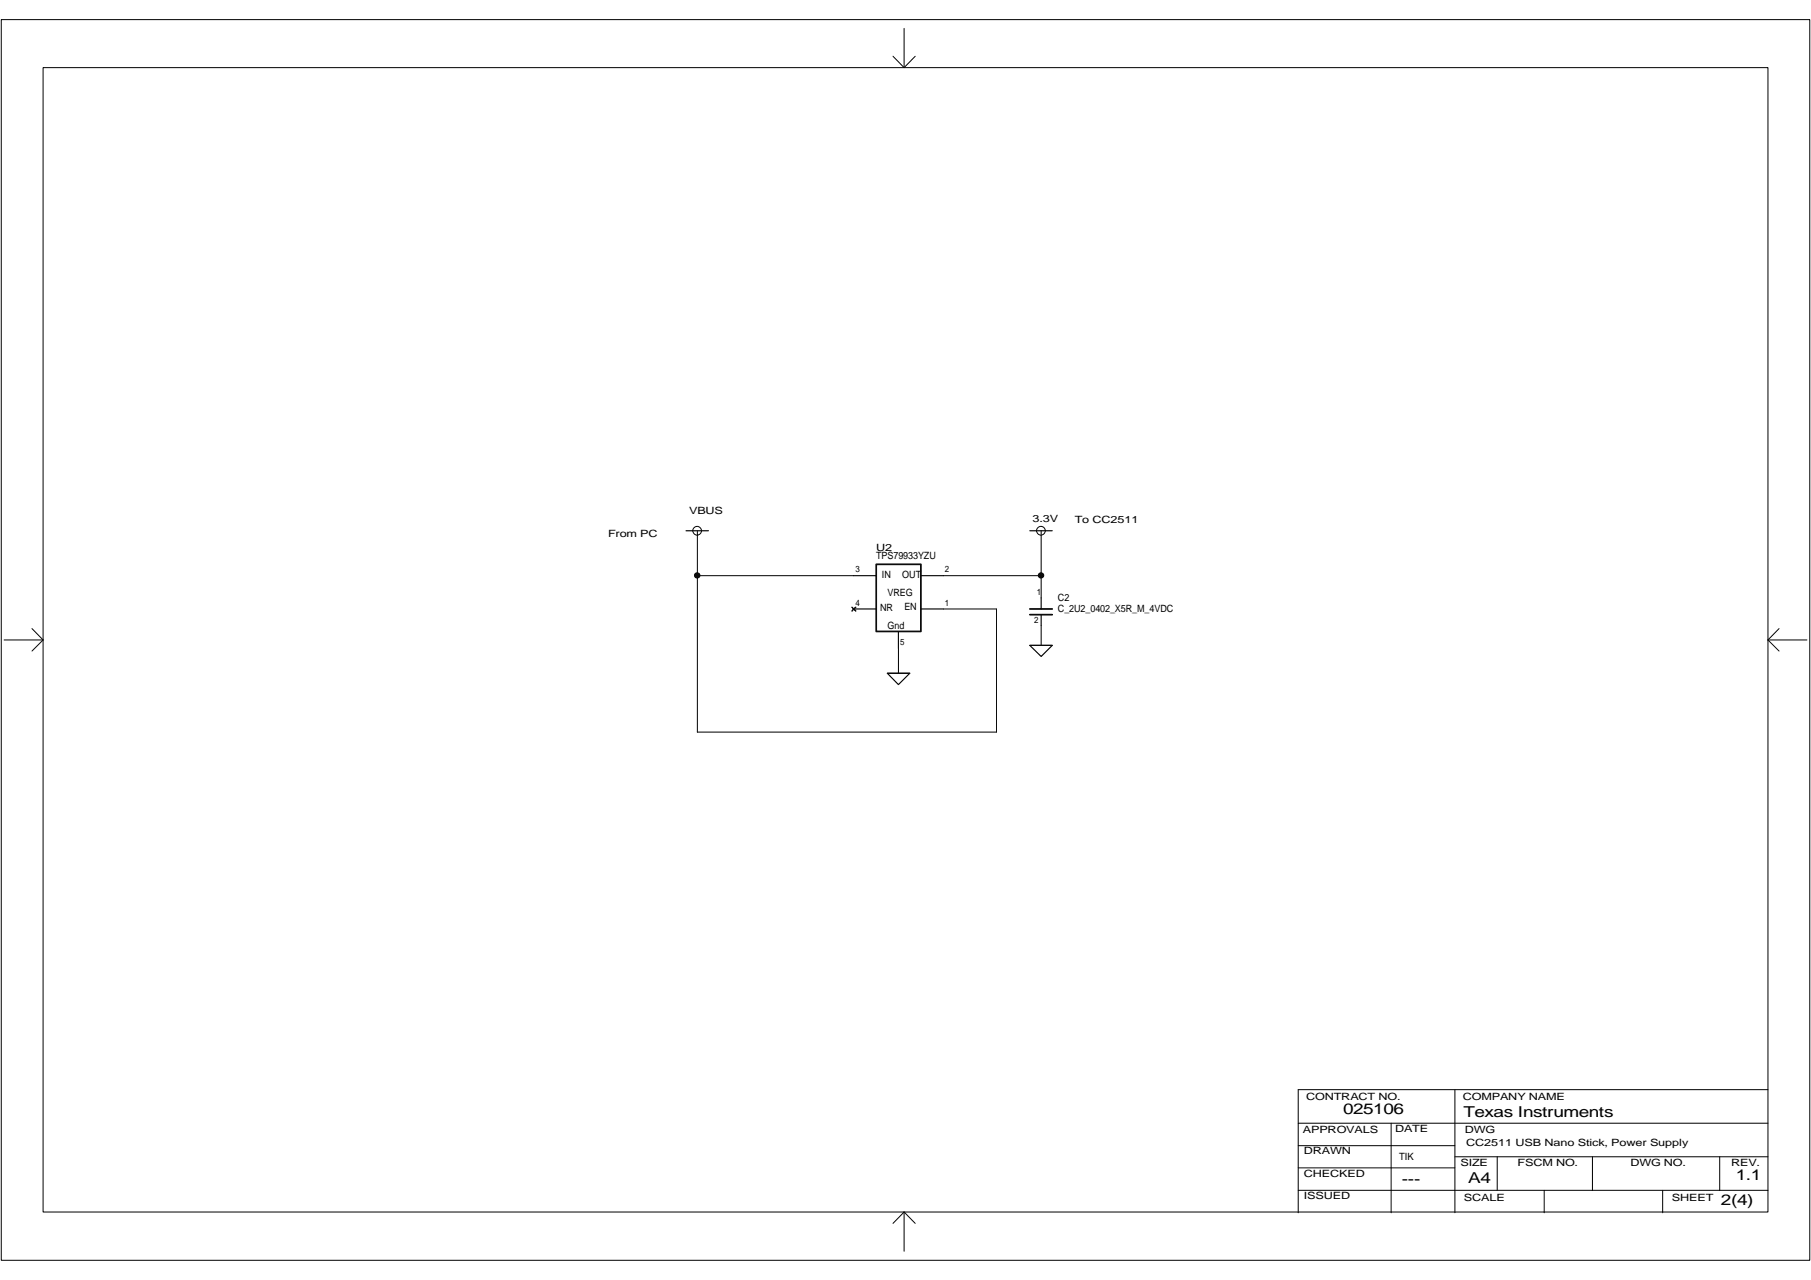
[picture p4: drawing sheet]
<svg xmlns="http://www.w3.org/2000/svg" width="297mm" height="210mm" viewBox="0 0 297 210" stroke-linecap="round" stroke-linejoin="round" font-family="sans-serif">
<g fill="none" stroke="#000" stroke-width=".16">
<path d="M.2 3.2h296.6v203.5h-296.6zM7.1 11.1h282.9v187.7h-282.9zM146.5 9.2l1.8 1.9M148.3 4.7v6.4M150.1 9.2l-1.8 1.9M114.4 87v33.1h49v-20.2h-8.7M114.4 94.4h25.6M139.7 99.6l.3 .3 .4-.3-.4 .3 .4 .3-.4-.3-.3 .3 .3-.3zM154.7 94.4h16.1M170.8 87v11M.7 104.9h6.4M5.2 103.1l1.9 1.8"/>
<path d="M7.1 104.9l-1.9 1.9M147.4 106.3v4.1M170.8 102.6v3.2M290 104.9l1.8 1.9M290 104.9h6.4M291.8 103.1l-1.8 1.8M238.6 178.7v20.2M290 178.7h-77.1v20.2M148.3 198.8v6.4M148.3 198.8l-1.8 1.8M148.3 198.8l1.8 1.8M212.9 191.5h25.7"/>
<path d="M212.9 187.9h25.7M212.9 195.2h77.1M212.9 184.2h77.1M228.2 184.2v14.7M238.6 189.7h51.4M245.6 189.7v5.5M253.3 195.2v3.7M261.2 189.7v5.5M272.7 195.2v3.7M282.1 189.7v5.5"/>
<circle cx="114.3" cy="87" r=".72"/>
<circle cx="114.4" cy="94.4" r=".44"/>
<circle cx="170.7" cy="87" r=".72"/>
<circle cx="170.8" cy="94.4" r=".44"/>
</g>
<g fill="#000">
<circle cx="114.4" cy="94.4" r=".44"/>
<circle cx="170.8" cy="94.4" r=".44"/>
</g>
<g fill="none" stroke="#000" stroke-width=".19">
<path d="M112.5 87h3.7M140 99.9h3.7M140 94.4h3.7M151 99.9h3.7M151 94.4h3.7M168.9 87h3.7M170.8 98v1.9M145.5 110.4h3.7l-1.8 1.9zM145.5 110.4h3.7M147.4 103.5v2.8M168.9 105.8h3.7l-1.8 1.9zM168.9 105.8h3.7"/>
<path d="M170.8 100.8v1.8"/>
</g>
<path d="M143.7 92.5h7.3v11h-7.3zM168.9 99.9h3.7M168.9 100.8h3.7" fill="none" stroke="#000" stroke-width=".28"/>
<g font-size="2.5">
<text x="220.3" y="182.8">025106</text>
<text x="240" y="183.2">Texas Instruments</text>
<text x="229.9" y="194.2">---</text>
<text x="240.8" y="193.9">A4</text>
<text x="282.3" y="197.7">2(4)</text>
<text x="284.7" y="193.5">1.1</text>
</g>
<g font-size="1.6">
<text x="99.7" y="88.1">From PC</text>
<text x="113" y="84.4">VBUS</text>
<text x="169.4" y="85.6">3.3V</text>
<text x="176.3" y="85.8">To CC2511</text>
<text x="143.7" y="90.3">U2</text>
<text x="143.7" y="91.7">TPS79933YZU</text>
<text x="144.6" y="94.7">IN</text>
<text x="148" y="94.7">OUT</text>
<text x="144.4" y="100.2">NR</text>
<text x="145.6" y="97.7">VREG</text>
<text x="148.3" y="100.1">EN</text>
<text x="173.5" y="98.6">C2</text>
<text x="173.5" y="100.4">C_2U2_0402_X5R_M_4VDC</text>
<text x="145.6" y="103.2">Gnd</text>
<text x="213.7" y="185.8">APPROVALS</text>
<text x="214.2" y="180.3">CONTRACT NO.</text>
<text x="228.8" y="185.7">DATE</text>
<text x="239.9" y="180.3">COMPANY NAME</text>
<text x="240.3" y="185.8">DWG</text>
<text x="213.9" y="189.3">DRAWN</text>
<text x="229.5" y="190.2">TIK</text>
<text x="239.6" y="191.3">SIZE</text>
<text x="240.5" y="188">CC2511 USB Nano Stick, Power Supply</text>
<text x="248.9" y="191.3">FSCM NO.</text>
<text x="267.4" y="191.3">DWG NO.</text>
<text x="283.9" y="191.3">REV.</text>
<text x="213.9" y="193">CHECKED</text>
<text x="213.9" y="196.6">ISSUED</text>
<text x="240.1" y="197">SCALE</text>
<text x="274.2" y="197">SHEET</text>
</g>
<g font-size="1.4">
<text x="140.3" y="93.9">3</text>
<text x="155" y="93.9">2</text>
<text x="140.3" y="99.4">4</text>
<text x="155" y="99.4">1</text>
<text x="170" y="97.5">1</text>
<text x="147.7" y="105.7">5</text>
<text x="169.6" y="102.1">2</text>
</g>
</svg>
